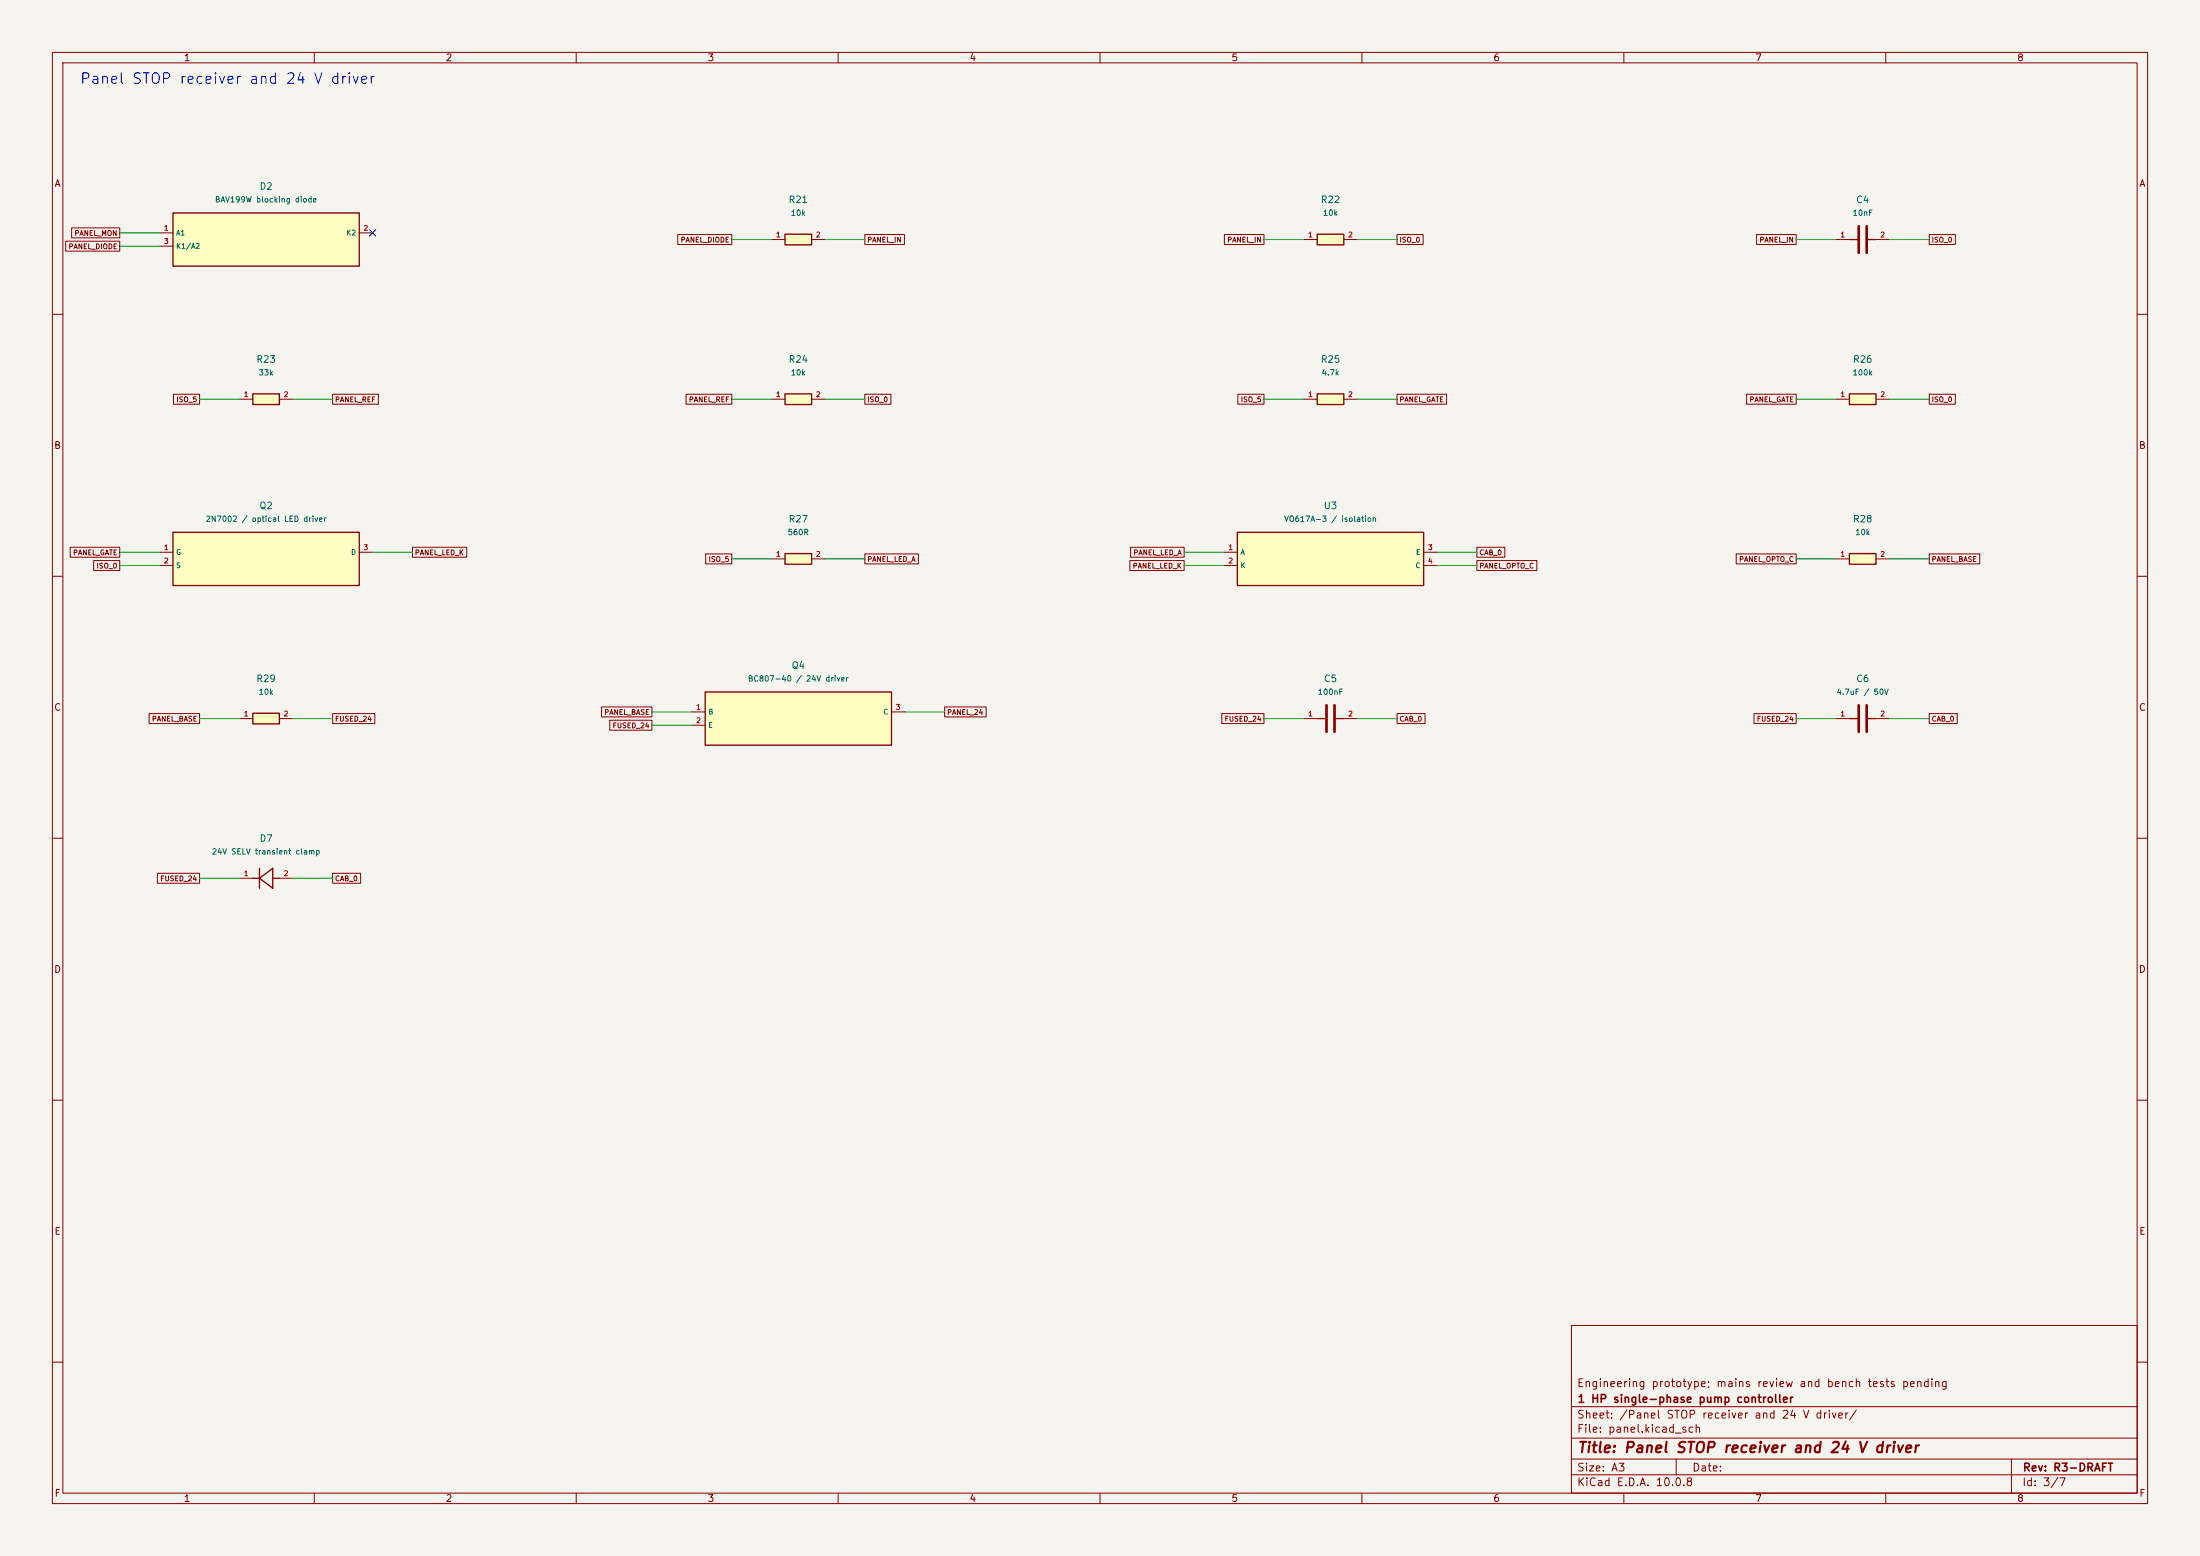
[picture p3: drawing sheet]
(kicad_sch (version 20250114) (generator "eeschema") (generator_version "9.0")
(paper "A3")
(title_block (title "Panel STOP receiver and 24 V driver") (rev "R3-DRAFT") (company "1 HP single-phase pump controller") (comment 1 "Engineering prototype; mains review and bench tests pending"))
(lib_symbols
(symbol "Pump:D2"
(pin_names (offset 0.508))
(exclude_from_sim no)
(in_bom yes)
(on_board yes)
(property "Reference" "D2" (at 0 10.16 0) (effects (font (size 1 1))))
(property "Value" "BAV199W blocking diode" (at 0 7.62 0) (effects (font (size 1 1))))
(property "Footprint" "" (at 0 0 0) (effects (font (size 1 1)) (hide yes)))
(property "Datasheet" "https://assets.nexperia.com/documents/data-sheet/BAV199W.pdf" (at 0 0 0) (effects (font (size 1 1)) (hide yes)))
(property "Description" "Use diode 1 only. SC-70 pin 2 open." (at 0 0 0) (effects (font (size 1 1)) (hide yes)))
(symbol "D2_0_1" (rectangle (start -17.78 5.08) (end 17.78 -5.08) (stroke (width 0.254) (type default)) (fill (type background))))
(symbol "D2_1_1" (pin passive line (at -20.32 1.27 0) (length 2.54) (name "A1" (effects (font (size 0.95 0.95)))) (number "1" (effects (font (size 0.95 0.95))))) (pin passive line (at -20.32 -1.27 0) (length 2.54) (name "K1/A2" (effects (font (size 0.95 0.95)))) (number "3" (effects (font (size 0.95 0.95))))) (pin passive line (at 20.32 1.27 180) (length 2.54) (name "K2" (effects (font (size 0.95 0.95)))) (number "2" (effects (font (size 0.95 0.95)))))))
(symbol "Pump:R21"
(pin_names (offset 0.508))
(exclude_from_sim no)
(in_bom yes)
(on_board yes)
(property "Reference" "R21" (at 0 7.62 0) (effects (font (size 1 1))))
(property "Value" "10k" (at 0 5.08 0) (effects (font (size 1 1))))
(property "Footprint" "Resistor_SMD:R_0805_2012Metric" (at 0 0 0) (effects (font (size 1 1)) (hide yes)))
(property "Datasheet" "" (at 0 0 0) (effects (font (size 1 1)) (hide yes)))
(property "Description" "Yageo 1% 0805" (at 0 0 0) (effects (font (size 1 1)) (hide yes)))
(symbol "R21_0_1" (rectangle (start -2.54 1.016) (end 2.54 -1.016) (stroke (width 0.254) (type default)) (fill (type background))))
(symbol "R21_1_1" (pin passive line (at -5.08 0 0) (length 2.54) (name "~" (effects (font (size 0.95 0.95)))) (number "1" (effects (font (size 0.95 0.95))))) (pin passive line (at 5.08 0 180) (length 2.54) (name "~" (effects (font (size 0.95 0.95)))) (number "2" (effects (font (size 0.95 0.95)))))))
(symbol "Pump:R22"
(pin_names (offset 0.508))
(exclude_from_sim no)
(in_bom yes)
(on_board yes)
(property "Reference" "R22" (at 0 7.62 0) (effects (font (size 1 1))))
(property "Value" "10k" (at 0 5.08 0) (effects (font (size 1 1))))
(property "Footprint" "Resistor_SMD:R_0805_2012Metric" (at 0 0 0) (effects (font (size 1 1)) (hide yes)))
(property "Datasheet" "" (at 0 0 0) (effects (font (size 1 1)) (hide yes)))
(property "Description" "Yageo 1% 0805" (at 0 0 0) (effects (font (size 1 1)) (hide yes)))
(symbol "R22_0_1" (rectangle (start -2.54 1.016) (end 2.54 -1.016) (stroke (width 0.254) (type default)) (fill (type background))))
(symbol "R22_1_1" (pin passive line (at -5.08 0 0) (length 2.54) (name "~" (effects (font (size 0.95 0.95)))) (number "1" (effects (font (size 0.95 0.95))))) (pin passive line (at 5.08 0 180) (length 2.54) (name "~" (effects (font (size 0.95 0.95)))) (number "2" (effects (font (size 0.95 0.95)))))))
(symbol "Pump:C4"
(pin_names (offset 0.508))
(exclude_from_sim no)
(in_bom yes)
(on_board yes)
(property "Reference" "C4" (at 0 7.62 0) (effects (font (size 1 1))))
(property "Value" "10nF" (at 0 5.08 0) (effects (font (size 1 1))))
(property "Footprint" "Capacitor_SMD:C_0805_2012Metric" (at 0 0 0) (effects (font (size 1 1)) (hide yes)))
(property "Datasheet" "" (at 0 0 0) (effects (font (size 1 1)) (hide yes)))
(property "Description" "Murata X7R ceramic, nonpolar" (at 0 0 0) (effects (font (size 1 1)) (hide yes)))
(symbol "C4_0_1" (polyline (pts (xy -0.762 -2.54) (xy -0.762 2.54)) (stroke (width 0.508) (type default)) (fill (type none))) (polyline (pts (xy 0.762 -2.54) (xy 0.762 2.54)) (stroke (width 0.508) (type default)) (fill (type none))) (polyline (pts (xy -2.54 0) (xy -0.762 0)) (stroke (width 0.254) (type default)) (fill (type none))) (polyline (pts (xy 0.762 0) (xy 2.54 0)) (stroke (width 0.254) (type default)) (fill (type none))))
(symbol "C4_1_1" (pin passive line (at -5.08 0 0) (length 2.54) (name "~" (effects (font (size 0.95 0.95)))) (number "1" (effects (font (size 0.95 0.95))))) (pin passive line (at 5.08 0 180) (length 2.54) (name "~" (effects (font (size 0.95 0.95)))) (number "2" (effects (font (size 0.95 0.95)))))))
(symbol "Pump:R23"
(pin_names (offset 0.508))
(exclude_from_sim no)
(in_bom yes)
(on_board yes)
(property "Reference" "R23" (at 0 7.62 0) (effects (font (size 1 1))))
(property "Value" "33k" (at 0 5.08 0) (effects (font (size 1 1))))
(property "Footprint" "Resistor_SMD:R_0805_2012Metric" (at 0 0 0) (effects (font (size 1 1)) (hide yes)))
(property "Datasheet" "" (at 0 0 0) (effects (font (size 1 1)) (hide yes)))
(property "Description" "Yageo 1% 0805" (at 0 0 0) (effects (font (size 1 1)) (hide yes)))
(symbol "R23_0_1" (rectangle (start -2.54 1.016) (end 2.54 -1.016) (stroke (width 0.254) (type default)) (fill (type background))))
(symbol "R23_1_1" (pin passive line (at -5.08 0 0) (length 2.54) (name "~" (effects (font (size 0.95 0.95)))) (number "1" (effects (font (size 0.95 0.95))))) (pin passive line (at 5.08 0 180) (length 2.54) (name "~" (effects (font (size 0.95 0.95)))) (number "2" (effects (font (size 0.95 0.95)))))))
(symbol "Pump:R24"
(pin_names (offset 0.508))
(exclude_from_sim no)
(in_bom yes)
(on_board yes)
(property "Reference" "R24" (at 0 7.62 0) (effects (font (size 1 1))))
(property "Value" "10k" (at 0 5.08 0) (effects (font (size 1 1))))
(property "Footprint" "Resistor_SMD:R_0805_2012Metric" (at 0 0 0) (effects (font (size 1 1)) (hide yes)))
(property "Datasheet" "" (at 0 0 0) (effects (font (size 1 1)) (hide yes)))
(property "Description" "Yageo 1% 0805" (at 0 0 0) (effects (font (size 1 1)) (hide yes)))
(symbol "R24_0_1" (rectangle (start -2.54 1.016) (end 2.54 -1.016) (stroke (width 0.254) (type default)) (fill (type background))))
(symbol "R24_1_1" (pin passive line (at -5.08 0 0) (length 2.54) (name "~" (effects (font (size 0.95 0.95)))) (number "1" (effects (font (size 0.95 0.95))))) (pin passive line (at 5.08 0 180) (length 2.54) (name "~" (effects (font (size 0.95 0.95)))) (number "2" (effects (font (size 0.95 0.95)))))))
(symbol "Pump:R25"
(pin_names (offset 0.508))
(exclude_from_sim no)
(in_bom yes)
(on_board yes)
(property "Reference" "R25" (at 0 7.62 0) (effects (font (size 1 1))))
(property "Value" "4.7k" (at 0 5.08 0) (effects (font (size 1 1))))
(property "Footprint" "Resistor_SMD:R_0805_2012Metric" (at 0 0 0) (effects (font (size 1 1)) (hide yes)))
(property "Datasheet" "" (at 0 0 0) (effects (font (size 1 1)) (hide yes)))
(property "Description" "Yageo 1% 0805" (at 0 0 0) (effects (font (size 1 1)) (hide yes)))
(symbol "R25_0_1" (rectangle (start -2.54 1.016) (end 2.54 -1.016) (stroke (width 0.254) (type default)) (fill (type background))))
(symbol "R25_1_1" (pin passive line (at -5.08 0 0) (length 2.54) (name "~" (effects (font (size 0.95 0.95)))) (number "1" (effects (font (size 0.95 0.95))))) (pin passive line (at 5.08 0 180) (length 2.54) (name "~" (effects (font (size 0.95 0.95)))) (number "2" (effects (font (size 0.95 0.95)))))))
(symbol "Pump:R26"
(pin_names (offset 0.508))
(exclude_from_sim no)
(in_bom yes)
(on_board yes)
(property "Reference" "R26" (at 0 7.62 0) (effects (font (size 1 1))))
(property "Value" "100k" (at 0 5.08 0) (effects (font (size 1 1))))
(property "Footprint" "Resistor_SMD:R_0805_2012Metric" (at 0 0 0) (effects (font (size 1 1)) (hide yes)))
(property "Datasheet" "" (at 0 0 0) (effects (font (size 1 1)) (hide yes)))
(property "Description" "Yageo 1% 0805" (at 0 0 0) (effects (font (size 1 1)) (hide yes)))
(symbol "R26_0_1" (rectangle (start -2.54 1.016) (end 2.54 -1.016) (stroke (width 0.254) (type default)) (fill (type background))))
(symbol "R26_1_1" (pin passive line (at -5.08 0 0) (length 2.54) (name "~" (effects (font (size 0.95 0.95)))) (number "1" (effects (font (size 0.95 0.95))))) (pin passive line (at 5.08 0 180) (length 2.54) (name "~" (effects (font (size 0.95 0.95)))) (number "2" (effects (font (size 0.95 0.95)))))))
(symbol "Pump:Q2"
(pin_names (offset 0.508))
(exclude_from_sim no)
(in_bom yes)
(on_board yes)
(property "Reference" "Q2" (at 0 10.16 0) (effects (font (size 1 1))))
(property "Value" "2N7002 / optical LED driver" (at 0 7.62 0) (effects (font (size 1 1))))
(property "Footprint" "" (at 0 0 0) (effects (font (size 1 1)) (hide yes)))
(property "Datasheet" "https://assets.nexperia.com/documents/data-sheet/2N7002.pdf" (at 0 0 0) (effects (font (size 1 1)) (hide yes)))
(property "Description" "Nexperia SOT-23" (at 0 0 0) (effects (font (size 1 1)) (hide yes)))
(symbol "Q2_0_1" (rectangle (start -17.78 5.08) (end 17.78 -5.08) (stroke (width 0.254) (type default)) (fill (type background))))
(symbol "Q2_1_1" (pin passive line (at -20.32 1.27 0) (length 2.54) (name "G" (effects (font (size 0.95 0.95)))) (number "1" (effects (font (size 0.95 0.95))))) (pin passive line (at -20.32 -1.27 0) (length 2.54) (name "S" (effects (font (size 0.95 0.95)))) (number "2" (effects (font (size 0.95 0.95))))) (pin passive line (at 20.32 1.27 180) (length 2.54) (name "D" (effects (font (size 0.95 0.95)))) (number "3" (effects (font (size 0.95 0.95)))))))
(symbol "Pump:R27"
(pin_names (offset 0.508))
(exclude_from_sim no)
(in_bom yes)
(on_board yes)
(property "Reference" "R27" (at 0 7.62 0) (effects (font (size 1 1))))
(property "Value" "560R" (at 0 5.08 0) (effects (font (size 1 1))))
(property "Footprint" "Resistor_SMD:R_0805_2012Metric" (at 0 0 0) (effects (font (size 1 1)) (hide yes)))
(property "Datasheet" "" (at 0 0 0) (effects (font (size 1 1)) (hide yes)))
(property "Description" "Yageo 1% 0805" (at 0 0 0) (effects (font (size 1 1)) (hide yes)))
(symbol "R27_0_1" (rectangle (start -2.54 1.016) (end 2.54 -1.016) (stroke (width 0.254) (type default)) (fill (type background))))
(symbol "R27_1_1" (pin passive line (at -5.08 0 0) (length 2.54) (name "~" (effects (font (size 0.95 0.95)))) (number "1" (effects (font (size 0.95 0.95))))) (pin passive line (at 5.08 0 180) (length 2.54) (name "~" (effects (font (size 0.95 0.95)))) (number "2" (effects (font (size 0.95 0.95)))))))
(symbol "Pump:U3"
(pin_names (offset 0.508))
(exclude_from_sim no)
(in_bom yes)
(on_board yes)
(property "Reference" "U3" (at 0 10.16 0) (effects (font (size 1 1))))
(property "Value" "VO617A-3 / isolation" (at 0 7.62 0) (effects (font (size 1 1))))
(property "Footprint" "" (at 0 0 0) (effects (font (size 1 1)) (hide yes)))
(property "Datasheet" "https://www.vishay.com/docs/83430/vo617a.pdf" (at 0 0 0) (effects (font (size 1 1)) (hide yes)))
(property "Description" "Phototransistor DIP-4. Keep galvanic domains separate." (at 0 0 0) (effects (font (size 1 1)) (hide yes)))
(symbol "U3_0_1" (rectangle (start -17.78 5.08) (end 17.78 -5.08) (stroke (width 0.254) (type default)) (fill (type background))))
(symbol "U3_1_1" (pin passive line (at -20.32 1.27 0) (length 2.54) (name "A" (effects (font (size 0.95 0.95)))) (number "1" (effects (font (size 0.95 0.95))))) (pin passive line (at -20.32 -1.27 0) (length 2.54) (name "K" (effects (font (size 0.95 0.95)))) (number "2" (effects (font (size 0.95 0.95))))) (pin passive line (at 20.32 1.27 180) (length 2.54) (name "E" (effects (font (size 0.95 0.95)))) (number "3" (effects (font (size 0.95 0.95))))) (pin passive line (at 20.32 -1.27 180) (length 2.54) (name "C" (effects (font (size 0.95 0.95)))) (number "4" (effects (font (size 0.95 0.95)))))))
(symbol "Pump:R28"
(pin_names (offset 0.508))
(exclude_from_sim no)
(in_bom yes)
(on_board yes)
(property "Reference" "R28" (at 0 7.62 0) (effects (font (size 1 1))))
(property "Value" "10k" (at 0 5.08 0) (effects (font (size 1 1))))
(property "Footprint" "Resistor_SMD:R_0805_2012Metric" (at 0 0 0) (effects (font (size 1 1)) (hide yes)))
(property "Datasheet" "" (at 0 0 0) (effects (font (size 1 1)) (hide yes)))
(property "Description" "Yageo 1% 0805" (at 0 0 0) (effects (font (size 1 1)) (hide yes)))
(symbol "R28_0_1" (rectangle (start -2.54 1.016) (end 2.54 -1.016) (stroke (width 0.254) (type default)) (fill (type background))))
(symbol "R28_1_1" (pin passive line (at -5.08 0 0) (length 2.54) (name "~" (effects (font (size 0.95 0.95)))) (number "1" (effects (font (size 0.95 0.95))))) (pin passive line (at 5.08 0 180) (length 2.54) (name "~" (effects (font (size 0.95 0.95)))) (number "2" (effects (font (size 0.95 0.95)))))))
(symbol "Pump:R29"
(pin_names (offset 0.508))
(exclude_from_sim no)
(in_bom yes)
(on_board yes)
(property "Reference" "R29" (at 0 7.62 0) (effects (font (size 1 1))))
(property "Value" "10k" (at 0 5.08 0) (effects (font (size 1 1))))
(property "Footprint" "Resistor_SMD:R_0805_2012Metric" (at 0 0 0) (effects (font (size 1 1)) (hide yes)))
(property "Datasheet" "" (at 0 0 0) (effects (font (size 1 1)) (hide yes)))
(property "Description" "Yageo 1% 0805" (at 0 0 0) (effects (font (size 1 1)) (hide yes)))
(symbol "R29_0_1" (rectangle (start -2.54 1.016) (end 2.54 -1.016) (stroke (width 0.254) (type default)) (fill (type background))))
(symbol "R29_1_1" (pin passive line (at -5.08 0 0) (length 2.54) (name "~" (effects (font (size 0.95 0.95)))) (number "1" (effects (font (size 0.95 0.95))))) (pin passive line (at 5.08 0 180) (length 2.54) (name "~" (effects (font (size 0.95 0.95)))) (number "2" (effects (font (size 0.95 0.95)))))))
(symbol "Pump:Q4"
(pin_names (offset 0.508))
(exclude_from_sim no)
(in_bom yes)
(on_board yes)
(property "Reference" "Q4" (at 0 10.16 0) (effects (font (size 1 1))))
(property "Value" "BC807-40 / 24V driver" (at 0 7.62 0) (effects (font (size 1 1))))
(property "Footprint" "" (at 0 0 0) (effects (font (size 1 1)) (hide yes)))
(property "Datasheet" "https://assets.nexperia.com/documents/data-sheet/BC807_SER.pdf" (at 0 0 0) (effects (font (size 1 1)) (hide yes)))
(property "Description" "Nexperia SOT-23" (at 0 0 0) (effects (font (size 1 1)) (hide yes)))
(symbol "Q4_0_1" (rectangle (start -17.78 5.08) (end 17.78 -5.08) (stroke (width 0.254) (type default)) (fill (type background))))
(symbol "Q4_1_1" (pin passive line (at -20.32 1.27 0) (length 2.54) (name "B" (effects (font (size 0.95 0.95)))) (number "1" (effects (font (size 0.95 0.95))))) (pin passive line (at -20.32 -1.27 0) (length 2.54) (name "E" (effects (font (size 0.95 0.95)))) (number "2" (effects (font (size 0.95 0.95))))) (pin passive line (at 20.32 1.27 180) (length 2.54) (name "C" (effects (font (size 0.95 0.95)))) (number "3" (effects (font (size 0.95 0.95)))))))
(symbol "Pump:C5"
(pin_names (offset 0.508))
(exclude_from_sim no)
(in_bom yes)
(on_board yes)
(property "Reference" "C5" (at 0 7.62 0) (effects (font (size 1 1))))
(property "Value" "100nF" (at 0 5.08 0) (effects (font (size 1 1))))
(property "Footprint" "Capacitor_SMD:C_0805_2012Metric" (at 0 0 0) (effects (font (size 1 1)) (hide yes)))
(property "Datasheet" "" (at 0 0 0) (effects (font (size 1 1)) (hide yes)))
(property "Description" "Murata X7R ceramic, nonpolar" (at 0 0 0) (effects (font (size 1 1)) (hide yes)))
(symbol "C5_0_1" (polyline (pts (xy -0.762 -2.54) (xy -0.762 2.54)) (stroke (width 0.508) (type default)) (fill (type none))) (polyline (pts (xy 0.762 -2.54) (xy 0.762 2.54)) (stroke (width 0.508) (type default)) (fill (type none))) (polyline (pts (xy -2.54 0) (xy -0.762 0)) (stroke (width 0.254) (type default)) (fill (type none))) (polyline (pts (xy 0.762 0) (xy 2.54 0)) (stroke (width 0.254) (type default)) (fill (type none))))
(symbol "C5_1_1" (pin passive line (at -5.08 0 0) (length 2.54) (name "~" (effects (font (size 0.95 0.95)))) (number "1" (effects (font (size 0.95 0.95))))) (pin passive line (at 5.08 0 180) (length 2.54) (name "~" (effects (font (size 0.95 0.95)))) (number "2" (effects (font (size 0.95 0.95)))))))
(symbol "Pump:C6"
(pin_names (offset 0.508))
(exclude_from_sim no)
(in_bom yes)
(on_board yes)
(property "Reference" "C6" (at 0 7.62 0) (effects (font (size 1 1))))
(property "Value" "4.7uF / 50V" (at 0 5.08 0) (effects (font (size 1 1))))
(property "Footprint" "Capacitor_SMD:C_1210_3225Metric" (at 0 0 0) (effects (font (size 1 1)) (hide yes)))
(property "Datasheet" "" (at 0 0 0) (effects (font (size 1 1)) (hide yes)))
(property "Description" "Murata X7R ceramic 1210; nonpolar." (at 0 0 0) (effects (font (size 1 1)) (hide yes)))
(symbol "C6_0_1" (polyline (pts (xy -0.762 -2.54) (xy -0.762 2.54)) (stroke (width 0.508) (type default)) (fill (type none))) (polyline (pts (xy 0.762 -2.54) (xy 0.762 2.54)) (stroke (width 0.508) (type default)) (fill (type none))) (polyline (pts (xy -2.54 0) (xy -0.762 0)) (stroke (width 0.254) (type default)) (fill (type none))) (polyline (pts (xy 0.762 0) (xy 2.54 0)) (stroke (width 0.254) (type default)) (fill (type none))))
(symbol "C6_1_1" (pin passive line (at -5.08 0 0) (length 2.54) (name "~" (effects (font (size 0.95 0.95)))) (number "1" (effects (font (size 0.95 0.95))))) (pin passive line (at 5.08 0 180) (length 2.54) (name "~" (effects (font (size 0.95 0.95)))) (number "2" (effects (font (size 0.95 0.95)))))))
(symbol "Pump:D7"
(pin_names (offset 0.508))
(exclude_from_sim no)
(in_bom yes)
(on_board yes)
(property "Reference" "D7" (at 0 7.62 0) (effects (font (size 1 1))))
(property "Value" "24V SELV transient clamp" (at 0 5.08 0) (effects (font (size 1 1))))
(property "Footprint" "" (at 0 0 0) (effects (font (size 1 1)) (hide yes)))
(property "Datasheet" "https://www.vishay.com/docs/88392/smbj.pdf" (at 0 0 0) (effects (font (size 1 1)) (hide yes)))
(property "Description" "Unidirectional 26 V TVS, use a regulated 24 V rail." (at 0 0 0) (effects (font (size 1 1)) (hide yes)))
(symbol "D7_0_1" (polyline (pts (xy -1.27 -1.9) (xy -1.27 1.9)) (stroke (width 0.254) (type default)) (fill (type none))) (polyline (pts (xy -1.27 0) (xy 1.27 -1.9)) (stroke (width 0.254) (type default)) (fill (type none))) (polyline (pts (xy 1.27 -1.9) (xy 1.27 1.9)) (stroke (width 0.254) (type default)) (fill (type none))) (polyline (pts (xy 1.27 1.9) (xy -1.27 0)) (stroke (width 0.254) (type default)) (fill (type none))) (polyline (pts (xy -2.54 0) (xy -1.27 0)) (stroke (width 0.254) (type default)) (fill (type none))) (polyline (pts (xy 1.27 0) (xy 2.54 0)) (stroke (width 0.254) (type default)) (fill (type none))))
(symbol "D7_1_1" (pin passive line (at -5.08 0 0) (length 2.54) (name "~" (effects (font (size 0.95 0.95)))) (number "1" (effects (font (size 0.95 0.95))))) (pin passive line (at 5.08 0 180) (length 2.54) (name "~" (effects (font (size 0.95 0.95)))) (number "2" (effects (font (size 0.95 0.95))))))))
(text "Panel STOP receiver and 24 V driver" (at 15.24 15.24 0) (effects (font (size 2 2)) (justify left)))
(symbol (lib_id "Pump:D2") (at 50.8 45.72 0) (unit 1)
(exclude_from_sim no) (in_bom yes) (on_board yes) (dnp no)
(property "Reference" "D2" (at 50.8 35.56 0) (effects (font (size 1.27 1.27))))
(property "Value" "BAV199W blocking diode" (at 50.8 38.1 0) (effects (font (size 1.05 1.05))))
(property "Footprint" "" (at 50.8 45.72 0) (effects (font (size 1 1)) (hide yes)))
(property "Datasheet" "https://assets.nexperia.com/documents/data-sheet/BAV199W.pdf" (at 50.8 45.72 0) (effects (font (size 1 1)) (hide yes)))
(property "MPN" "BAV199W,115" (at 50.8 45.72 0) (effects (font (size 1 1)) (hide yes)))
(property "Description" "Use diode 1 only. SC-70 pin 2 open." (at 50.8 45.72 0) (effects (font (size 1 1)) (hide yes)))
(pin "1")
(pin "3")
(pin "2"))
(wire (pts (xy 30.48 44.45) (xy 22.86 44.45)) (stroke (width 0.1524) (type default)))
(global_label "PANEL_MON" (shape passive) (at 22.86 44.45 0) (effects (font (size 0.95 0.95)) (justify right)) (property "Intersheetrefs" "${INTERSHEET_REFS}" (at 22.86 44.45 0) (effects (font (size 1 1)) (hide yes))))
(wire (pts (xy 30.48 46.99) (xy 22.86 46.99)) (stroke (width 0.1524) (type default)))
(global_label "PANEL_DIODE" (shape passive) (at 22.86 46.99 0) (effects (font (size 0.95 0.95)) (justify right)) (property "Intersheetrefs" "${INTERSHEET_REFS}" (at 22.86 46.99 0) (effects (font (size 1 1)) (hide yes))))
(no_connect (at 71.12 44.45))
(symbol (lib_id "Pump:R21") (at 152.4 45.72 0) (unit 1)
(exclude_from_sim no) (in_bom yes) (on_board yes) (dnp no)
(property "Reference" "R21" (at 152.4 38.1 0) (effects (font (size 1.27 1.27))))
(property "Value" "10k" (at 152.4 40.64 0) (effects (font (size 1.05 1.05))))
(property "Footprint" "Resistor_SMD:R_0805_2012Metric" (at 152.4 45.72 0) (effects (font (size 1 1)) (hide yes)))
(property "Datasheet" "" (at 152.4 45.72 0) (effects (font (size 1 1)) (hide yes)))
(property "MPN" "RC0805FR-0710KL" (at 152.4 45.72 0) (effects (font (size 1 1)) (hide yes)))
(property "Description" "Yageo 1% 0805" (at 152.4 45.72 0) (effects (font (size 1 1)) (hide yes)))
(pin "1")
(pin "2"))
(wire (pts (xy 147.32 45.72) (xy 139.7 45.72)) (stroke (width 0.1524) (type default)))
(global_label "PANEL_DIODE" (shape passive) (at 139.7 45.72 0) (effects (font (size 0.95 0.95)) (justify right)) (property "Intersheetrefs" "${INTERSHEET_REFS}" (at 139.7 45.72 0) (effects (font (size 1 1)) (hide yes))))
(wire (pts (xy 157.48 45.72) (xy 165.1 45.72)) (stroke (width 0.1524) (type default)))
(global_label "PANEL_IN" (shape passive) (at 165.1 45.72 180) (effects (font (size 0.95 0.95)) (justify left)) (property "Intersheetrefs" "${INTERSHEET_REFS}" (at 165.1 45.72 0) (effects (font (size 1 1)) (hide yes))))
(symbol (lib_id "Pump:R22") (at 254 45.72 0) (unit 1)
(exclude_from_sim no) (in_bom yes) (on_board yes) (dnp no)
(property "Reference" "R22" (at 254 38.1 0) (effects (font (size 1.27 1.27))))
(property "Value" "10k" (at 254 40.64 0) (effects (font (size 1.05 1.05))))
(property "Footprint" "Resistor_SMD:R_0805_2012Metric" (at 254 45.72 0) (effects (font (size 1 1)) (hide yes)))
(property "Datasheet" "" (at 254 45.72 0) (effects (font (size 1 1)) (hide yes)))
(property "MPN" "RC0805FR-0710KL" (at 254 45.72 0) (effects (font (size 1 1)) (hide yes)))
(property "Description" "Yageo 1% 0805" (at 254 45.72 0) (effects (font (size 1 1)) (hide yes)))
(pin "1")
(pin "2"))
(wire (pts (xy 248.92 45.72) (xy 241.3 45.72)) (stroke (width 0.1524) (type default)))
(global_label "PANEL_IN" (shape passive) (at 241.3 45.72 0) (effects (font (size 0.95 0.95)) (justify right)) (property "Intersheetrefs" "${INTERSHEET_REFS}" (at 241.3 45.72 0) (effects (font (size 1 1)) (hide yes))))
(wire (pts (xy 259.08 45.72) (xy 266.7 45.72)) (stroke (width 0.1524) (type default)))
(global_label "ISO_0" (shape passive) (at 266.7 45.72 180) (effects (font (size 0.95 0.95)) (justify left)) (property "Intersheetrefs" "${INTERSHEET_REFS}" (at 266.7 45.72 0) (effects (font (size 1 1)) (hide yes))))
(symbol (lib_id "Pump:C4") (at 355.6 45.72 0) (unit 1)
(exclude_from_sim no) (in_bom yes) (on_board yes) (dnp no)
(property "Reference" "C4" (at 355.6 38.1 0) (effects (font (size 1.27 1.27))))
(property "Value" "10nF" (at 355.6 40.64 0) (effects (font (size 1.05 1.05))))
(property "Footprint" "Capacitor_SMD:C_0805_2012Metric" (at 355.6 45.72 0) (effects (font (size 1 1)) (hide yes)))
(property "Datasheet" "" (at 355.6 45.72 0) (effects (font (size 1 1)) (hide yes)))
(property "MPN" "GRM21BR71H103KA01L" (at 355.6 45.72 0) (effects (font (size 1 1)) (hide yes)))
(property "Description" "Murata X7R ceramic, nonpolar" (at 355.6 45.72 0) (effects (font (size 1 1)) (hide yes)))
(pin "1")
(pin "2"))
(wire (pts (xy 350.52 45.72) (xy 342.9 45.72)) (stroke (width 0.1524) (type default)))
(global_label "PANEL_IN" (shape passive) (at 342.9 45.72 0) (effects (font (size 0.95 0.95)) (justify right)) (property "Intersheetrefs" "${INTERSHEET_REFS}" (at 342.9 45.72 0) (effects (font (size 1 1)) (hide yes))))
(wire (pts (xy 360.68 45.72) (xy 368.3 45.72)) (stroke (width 0.1524) (type default)))
(global_label "ISO_0" (shape passive) (at 368.3 45.72 180) (effects (font (size 0.95 0.95)) (justify left)) (property "Intersheetrefs" "${INTERSHEET_REFS}" (at 368.3 45.72 0) (effects (font (size 1 1)) (hide yes))))
(symbol (lib_id "Pump:R23") (at 50.8 76.2 0) (unit 1)
(exclude_from_sim no) (in_bom yes) (on_board yes) (dnp no)
(property "Reference" "R23" (at 50.8 68.58 0) (effects (font (size 1.27 1.27))))
(property "Value" "33k" (at 50.8 71.12 0) (effects (font (size 1.05 1.05))))
(property "Footprint" "Resistor_SMD:R_0805_2012Metric" (at 50.8 76.2 0) (effects (font (size 1 1)) (hide yes)))
(property "Datasheet" "" (at 50.8 76.2 0) (effects (font (size 1 1)) (hide yes)))
(property "MPN" "RC0805FR-0733KL" (at 50.8 76.2 0) (effects (font (size 1 1)) (hide yes)))
(property "Description" "Yageo 1% 0805" (at 50.8 76.2 0) (effects (font (size 1 1)) (hide yes)))
(pin "1")
(pin "2"))
(wire (pts (xy 45.72 76.2) (xy 38.1 76.2)) (stroke (width 0.1524) (type default)))
(global_label "ISO_5" (shape passive) (at 38.1 76.2 0) (effects (font (size 0.95 0.95)) (justify right)) (property "Intersheetrefs" "${INTERSHEET_REFS}" (at 38.1 76.2 0) (effects (font (size 1 1)) (hide yes))))
(wire (pts (xy 55.88 76.2) (xy 63.5 76.2)) (stroke (width 0.1524) (type default)))
(global_label "PANEL_REF" (shape passive) (at 63.5 76.2 180) (effects (font (size 0.95 0.95)) (justify left)) (property "Intersheetrefs" "${INTERSHEET_REFS}" (at 63.5 76.2 0) (effects (font (size 1 1)) (hide yes))))
(symbol (lib_id "Pump:R24") (at 152.4 76.2 0) (unit 1)
(exclude_from_sim no) (in_bom yes) (on_board yes) (dnp no)
(property "Reference" "R24" (at 152.4 68.58 0) (effects (font (size 1.27 1.27))))
(property "Value" "10k" (at 152.4 71.12 0) (effects (font (size 1.05 1.05))))
(property "Footprint" "Resistor_SMD:R_0805_2012Metric" (at 152.4 76.2 0) (effects (font (size 1 1)) (hide yes)))
(property "Datasheet" "" (at 152.4 76.2 0) (effects (font (size 1 1)) (hide yes)))
(property "MPN" "RC0805FR-0710KL" (at 152.4 76.2 0) (effects (font (size 1 1)) (hide yes)))
(property "Description" "Yageo 1% 0805" (at 152.4 76.2 0) (effects (font (size 1 1)) (hide yes)))
(pin "1")
(pin "2"))
(wire (pts (xy 147.32 76.2) (xy 139.7 76.2)) (stroke (width 0.1524) (type default)))
(global_label "PANEL_REF" (shape passive) (at 139.7 76.2 0) (effects (font (size 0.95 0.95)) (justify right)) (property "Intersheetrefs" "${INTERSHEET_REFS}" (at 139.7 76.2 0) (effects (font (size 1 1)) (hide yes))))
(wire (pts (xy 157.48 76.2) (xy 165.1 76.2)) (stroke (width 0.1524) (type default)))
(global_label "ISO_0" (shape passive) (at 165.1 76.2 180) (effects (font (size 0.95 0.95)) (justify left)) (property "Intersheetrefs" "${INTERSHEET_REFS}" (at 165.1 76.2 0) (effects (font (size 1 1)) (hide yes))))
(symbol (lib_id "Pump:R25") (at 254 76.2 0) (unit 1)
(exclude_from_sim no) (in_bom yes) (on_board yes) (dnp no)
(property "Reference" "R25" (at 254 68.58 0) (effects (font (size 1.27 1.27))))
(property "Value" "4.7k" (at 254 71.12 0) (effects (font (size 1.05 1.05))))
(property "Footprint" "Resistor_SMD:R_0805_2012Metric" (at 254 76.2 0) (effects (font (size 1 1)) (hide yes)))
(property "Datasheet" "" (at 254 76.2 0) (effects (font (size 1 1)) (hide yes)))
(property "MPN" "RC0805FR-074K7L" (at 254 76.2 0) (effects (font (size 1 1)) (hide yes)))
(property "Description" "Yageo 1% 0805" (at 254 76.2 0) (effects (font (size 1 1)) (hide yes)))
(pin "1")
(pin "2"))
(wire (pts (xy 248.92 76.2) (xy 241.3 76.2)) (stroke (width 0.1524) (type default)))
(global_label "ISO_5" (shape passive) (at 241.3 76.2 0) (effects (font (size 0.95 0.95)) (justify right)) (property "Intersheetrefs" "${INTERSHEET_REFS}" (at 241.3 76.2 0) (effects (font (size 1 1)) (hide yes))))
(wire (pts (xy 259.08 76.2) (xy 266.7 76.2)) (stroke (width 0.1524) (type default)))
(global_label "PANEL_GATE" (shape passive) (at 266.7 76.2 180) (effects (font (size 0.95 0.95)) (justify left)) (property "Intersheetrefs" "${INTERSHEET_REFS}" (at 266.7 76.2 0) (effects (font (size 1 1)) (hide yes))))
(symbol (lib_id "Pump:R26") (at 355.6 76.2 0) (unit 1)
(exclude_from_sim no) (in_bom yes) (on_board yes) (dnp no)
(property "Reference" "R26" (at 355.6 68.58 0) (effects (font (size 1.27 1.27))))
(property "Value" "100k" (at 355.6 71.12 0) (effects (font (size 1.05 1.05))))
(property "Footprint" "Resistor_SMD:R_0805_2012Metric" (at 355.6 76.2 0) (effects (font (size 1 1)) (hide yes)))
(property "Datasheet" "" (at 355.6 76.2 0) (effects (font (size 1 1)) (hide yes)))
(property "MPN" "RC0805FR-07100KL" (at 355.6 76.2 0) (effects (font (size 1 1)) (hide yes)))
(property "Description" "Yageo 1% 0805" (at 355.6 76.2 0) (effects (font (size 1 1)) (hide yes)))
(pin "1")
(pin "2"))
(wire (pts (xy 350.52 76.2) (xy 342.9 76.2)) (stroke (width 0.1524) (type default)))
(global_label "PANEL_GATE" (shape passive) (at 342.9 76.2 0) (effects (font (size 0.95 0.95)) (justify right)) (property "Intersheetrefs" "${INTERSHEET_REFS}" (at 342.9 76.2 0) (effects (font (size 1 1)) (hide yes))))
(wire (pts (xy 360.68 76.2) (xy 368.3 76.2)) (stroke (width 0.1524) (type default)))
(global_label "ISO_0" (shape passive) (at 368.3 76.2 180) (effects (font (size 0.95 0.95)) (justify left)) (property "Intersheetrefs" "${INTERSHEET_REFS}" (at 368.3 76.2 0) (effects (font (size 1 1)) (hide yes))))
(symbol (lib_id "Pump:Q2") (at 50.8 106.68 0) (unit 1)
(exclude_from_sim no) (in_bom yes) (on_board yes) (dnp no)
(property "Reference" "Q2" (at 50.8 96.52 0) (effects (font (size 1.27 1.27))))
(property "Value" "2N7002 / optical LED driver" (at 50.8 99.06 0) (effects (font (size 1.05 1.05))))
(property "Footprint" "" (at 50.8 106.68 0) (effects (font (size 1 1)) (hide yes)))
(property "Datasheet" "https://assets.nexperia.com/documents/data-sheet/2N7002.pdf" (at 50.8 106.68 0) (effects (font (size 1 1)) (hide yes)))
(property "MPN" "2N7002,215" (at 50.8 106.68 0) (effects (font (size 1 1)) (hide yes)))
(property "Description" "Nexperia SOT-23" (at 50.8 106.68 0) (effects (font (size 1 1)) (hide yes)))
(pin "1")
(pin "2")
(pin "3"))
(wire (pts (xy 30.48 105.41) (xy 22.86 105.41)) (stroke (width 0.1524) (type default)))
(global_label "PANEL_GATE" (shape passive) (at 22.86 105.41 0) (effects (font (size 0.95 0.95)) (justify right)) (property "Intersheetrefs" "${INTERSHEET_REFS}" (at 22.86 105.41 0) (effects (font (size 1 1)) (hide yes))))
(wire (pts (xy 30.48 107.95) (xy 22.86 107.95)) (stroke (width 0.1524) (type default)))
(global_label "ISO_0" (shape passive) (at 22.86 107.95 0) (effects (font (size 0.95 0.95)) (justify right)) (property "Intersheetrefs" "${INTERSHEET_REFS}" (at 22.86 107.95 0) (effects (font (size 1 1)) (hide yes))))
(wire (pts (xy 71.12 105.41) (xy 78.74 105.41)) (stroke (width 0.1524) (type default)))
(global_label "PANEL_LED_K" (shape passive) (at 78.74 105.41 180) (effects (font (size 0.95 0.95)) (justify left)) (property "Intersheetrefs" "${INTERSHEET_REFS}" (at 78.74 105.41 0) (effects (font (size 1 1)) (hide yes))))
(symbol (lib_id "Pump:R27") (at 152.4 106.68 0) (unit 1)
(exclude_from_sim no) (in_bom yes) (on_board yes) (dnp no)
(property "Reference" "R27" (at 152.4 99.06 0) (effects (font (size 1.27 1.27))))
(property "Value" "560R" (at 152.4 101.6 0) (effects (font (size 1.05 1.05))))
(property "Footprint" "Resistor_SMD:R_0805_2012Metric" (at 152.4 106.68 0) (effects (font (size 1 1)) (hide yes)))
(property "Datasheet" "" (at 152.4 106.68 0) (effects (font (size 1 1)) (hide yes)))
(property "MPN" "RC0805FR-07560RL" (at 152.4 106.68 0) (effects (font (size 1 1)) (hide yes)))
(property "Description" "Yageo 1% 0805" (at 152.4 106.68 0) (effects (font (size 1 1)) (hide yes)))
(pin "1")
(pin "2"))
(wire (pts (xy 147.32 106.68) (xy 139.7 106.68)) (stroke (width 0.1524) (type default)))
(global_label "ISO_5" (shape passive) (at 139.7 106.68 0) (effects (font (size 0.95 0.95)) (justify right)) (property "Intersheetrefs" "${INTERSHEET_REFS}" (at 139.7 106.68 0) (effects (font (size 1 1)) (hide yes))))
(wire (pts (xy 157.48 106.68) (xy 165.1 106.68)) (stroke (width 0.1524) (type default)))
(global_label "PANEL_LED_A" (shape passive) (at 165.1 106.68 180) (effects (font (size 0.95 0.95)) (justify left)) (property "Intersheetrefs" "${INTERSHEET_REFS}" (at 165.1 106.68 0) (effects (font (size 1 1)) (hide yes))))
(symbol (lib_id "Pump:U3") (at 254 106.68 0) (unit 1)
(exclude_from_sim no) (in_bom yes) (on_board yes) (dnp no)
(property "Reference" "U3" (at 254 96.52 0) (effects (font (size 1.27 1.27))))
(property "Value" "VO617A-3 / isolation" (at 254 99.06 0) (effects (font (size 1.05 1.05))))
(property "Footprint" "" (at 254 106.68 0) (effects (font (size 1 1)) (hide yes)))
(property "Datasheet" "https://www.vishay.com/docs/83430/vo617a.pdf" (at 254 106.68 0) (effects (font (size 1 1)) (hide yes)))
(property "MPN" "VO617A-3" (at 254 106.68 0) (effects (font (size 1 1)) (hide yes)))
(property "Description" "Phototransistor DIP-4. Keep galvanic domains separate." (at 254 106.68 0) (effects (font (size 1 1)) (hide yes)))
(pin "1")
(pin "2")
(pin "3")
(pin "4"))
(wire (pts (xy 233.68 105.41) (xy 226.06 105.41)) (stroke (width 0.1524) (type default)))
(global_label "PANEL_LED_A" (shape passive) (at 226.06 105.41 0) (effects (font (size 0.95 0.95)) (justify right)) (property "Intersheetrefs" "${INTERSHEET_REFS}" (at 226.06 105.41 0) (effects (font (size 1 1)) (hide yes))))
(wire (pts (xy 233.68 107.95) (xy 226.06 107.95)) (stroke (width 0.1524) (type default)))
(global_label "PANEL_LED_K" (shape passive) (at 226.06 107.95 0) (effects (font (size 0.95 0.95)) (justify right)) (property "Intersheetrefs" "${INTERSHEET_REFS}" (at 226.06 107.95 0) (effects (font (size 1 1)) (hide yes))))
(wire (pts (xy 274.32 105.41) (xy 281.94 105.41)) (stroke (width 0.1524) (type default)))
(global_label "CAB_0" (shape passive) (at 281.94 105.41 180) (effects (font (size 0.95 0.95)) (justify left)) (property "Intersheetrefs" "${INTERSHEET_REFS}" (at 281.94 105.41 0) (effects (font (size 1 1)) (hide yes))))
(wire (pts (xy 274.32 107.95) (xy 281.94 107.95)) (stroke (width 0.1524) (type default)))
(global_label "PANEL_OPTO_C" (shape passive) (at 281.94 107.95 180) (effects (font (size 0.95 0.95)) (justify left)) (property "Intersheetrefs" "${INTERSHEET_REFS}" (at 281.94 107.95 0) (effects (font (size 1 1)) (hide yes))))
(symbol (lib_id "Pump:R28") (at 355.6 106.68 0) (unit 1)
(exclude_from_sim no) (in_bom yes) (on_board yes) (dnp no)
(property "Reference" "R28" (at 355.6 99.06 0) (effects (font (size 1.27 1.27))))
(property "Value" "10k" (at 355.6 101.6 0) (effects (font (size 1.05 1.05))))
(property "Footprint" "Resistor_SMD:R_0805_2012Metric" (at 355.6 106.68 0) (effects (font (size 1 1)) (hide yes)))
(property "Datasheet" "" (at 355.6 106.68 0) (effects (font (size 1 1)) (hide yes)))
(property "MPN" "RC0805FR-0710KL" (at 355.6 106.68 0) (effects (font (size 1 1)) (hide yes)))
(property "Description" "Yageo 1% 0805" (at 355.6 106.68 0) (effects (font (size 1 1)) (hide yes)))
(pin "1")
(pin "2"))
(wire (pts (xy 350.52 106.68) (xy 342.9 106.68)) (stroke (width 0.1524) (type default)))
(global_label "PANEL_OPTO_C" (shape passive) (at 342.9 106.68 0) (effects (font (size 0.95 0.95)) (justify right)) (property "Intersheetrefs" "${INTERSHEET_REFS}" (at 342.9 106.68 0) (effects (font (size 1 1)) (hide yes))))
(wire (pts (xy 360.68 106.68) (xy 368.3 106.68)) (stroke (width 0.1524) (type default)))
(global_label "PANEL_BASE" (shape passive) (at 368.3 106.68 180) (effects (font (size 0.95 0.95)) (justify left)) (property "Intersheetrefs" "${INTERSHEET_REFS}" (at 368.3 106.68 0) (effects (font (size 1 1)) (hide yes))))
(symbol (lib_id "Pump:R29") (at 50.8 137.16 0) (unit 1)
(exclude_from_sim no) (in_bom yes) (on_board yes) (dnp no)
(property "Reference" "R29" (at 50.8 129.54 0) (effects (font (size 1.27 1.27))))
(property "Value" "10k" (at 50.8 132.08 0) (effects (font (size 1.05 1.05))))
(property "Footprint" "Resistor_SMD:R_0805_2012Metric" (at 50.8 137.16 0) (effects (font (size 1 1)) (hide yes)))
(property "Datasheet" "" (at 50.8 137.16 0) (effects (font (size 1 1)) (hide yes)))
(property "MPN" "RC0805FR-0710KL" (at 50.8 137.16 0) (effects (font (size 1 1)) (hide yes)))
(property "Description" "Yageo 1% 0805" (at 50.8 137.16 0) (effects (font (size 1 1)) (hide yes)))
(pin "1")
(pin "2"))
(wire (pts (xy 45.72 137.16) (xy 38.1 137.16)) (stroke (width 0.1524) (type default)))
(global_label "PANEL_BASE" (shape passive) (at 38.1 137.16 0) (effects (font (size 0.95 0.95)) (justify right)) (property "Intersheetrefs" "${INTERSHEET_REFS}" (at 38.1 137.16 0) (effects (font (size 1 1)) (hide yes))))
(wire (pts (xy 55.88 137.16) (xy 63.5 137.16)) (stroke (width 0.1524) (type default)))
(global_label "FUSED_24" (shape passive) (at 63.5 137.16 180) (effects (font (size 0.95 0.95)) (justify left)) (property "Intersheetrefs" "${INTERSHEET_REFS}" (at 63.5 137.16 0) (effects (font (size 1 1)) (hide yes))))
(symbol (lib_id "Pump:Q4") (at 152.4 137.16 0) (unit 1)
(exclude_from_sim no) (in_bom yes) (on_board yes) (dnp no)
(property "Reference" "Q4" (at 152.4 127 0) (effects (font (size 1.27 1.27))))
(property "Value" "BC807-40 / 24V driver" (at 152.4 129.54 0) (effects (font (size 1.05 1.05))))
(property "Footprint" "" (at 152.4 137.16 0) (effects (font (size 1 1)) (hide yes)))
(property "Datasheet" "https://assets.nexperia.com/documents/data-sheet/BC807_SER.pdf" (at 152.4 137.16 0) (effects (font (size 1 1)) (hide yes)))
(property "MPN" "BC807-40,215" (at 152.4 137.16 0) (effects (font (size 1 1)) (hide yes)))
(property "Description" "Nexperia SOT-23" (at 152.4 137.16 0) (effects (font (size 1 1)) (hide yes)))
(pin "1")
(pin "2")
(pin "3"))
(wire (pts (xy 132.08 135.89) (xy 124.46 135.89)) (stroke (width 0.1524) (type default)))
(global_label "PANEL_BASE" (shape passive) (at 124.46 135.89 0) (effects (font (size 0.95 0.95)) (justify right)) (property "Intersheetrefs" "${INTERSHEET_REFS}" (at 124.46 135.89 0) (effects (font (size 1 1)) (hide yes))))
(wire (pts (xy 132.08 138.43) (xy 124.46 138.43)) (stroke (width 0.1524) (type default)))
(global_label "FUSED_24" (shape passive) (at 124.46 138.43 0) (effects (font (size 0.95 0.95)) (justify right)) (property "Intersheetrefs" "${INTERSHEET_REFS}" (at 124.46 138.43 0) (effects (font (size 1 1)) (hide yes))))
(wire (pts (xy 172.72 135.89) (xy 180.34 135.89)) (stroke (width 0.1524) (type default)))
(global_label "PANEL_24" (shape passive) (at 180.34 135.89 180) (effects (font (size 0.95 0.95)) (justify left)) (property "Intersheetrefs" "${INTERSHEET_REFS}" (at 180.34 135.89 0) (effects (font (size 1 1)) (hide yes))))
(symbol (lib_id "Pump:C5") (at 254 137.16 0) (unit 1)
(exclude_from_sim no) (in_bom yes) (on_board yes) (dnp no)
(property "Reference" "C5" (at 254 129.54 0) (effects (font (size 1.27 1.27))))
(property "Value" "100nF" (at 254 132.08 0) (effects (font (size 1.05 1.05))))
(property "Footprint" "Capacitor_SMD:C_0805_2012Metric" (at 254 137.16 0) (effects (font (size 1 1)) (hide yes)))
(property "Datasheet" "" (at 254 137.16 0) (effects (font (size 1 1)) (hide yes)))
(property "MPN" "GRM21BR71H104KA01L" (at 254 137.16 0) (effects (font (size 1 1)) (hide yes)))
(property "Description" "Murata X7R ceramic, nonpolar" (at 254 137.16 0) (effects (font (size 1 1)) (hide yes)))
(pin "1")
(pin "2"))
(wire (pts (xy 248.92 137.16) (xy 241.3 137.16)) (stroke (width 0.1524) (type default)))
(global_label "FUSED_24" (shape passive) (at 241.3 137.16 0) (effects (font (size 0.95 0.95)) (justify right)) (property "Intersheetrefs" "${INTERSHEET_REFS}" (at 241.3 137.16 0) (effects (font (size 1 1)) (hide yes))))
(wire (pts (xy 259.08 137.16) (xy 266.7 137.16)) (stroke (width 0.1524) (type default)))
(global_label "CAB_0" (shape passive) (at 266.7 137.16 180) (effects (font (size 0.95 0.95)) (justify left)) (property "Intersheetrefs" "${INTERSHEET_REFS}" (at 266.7 137.16 0) (effects (font (size 1 1)) (hide yes))))
(symbol (lib_id "Pump:C6") (at 355.6 137.16 0) (unit 1)
(exclude_from_sim no) (in_bom yes) (on_board yes) (dnp no)
(property "Reference" "C6" (at 355.6 129.54 0) (effects (font (size 1.27 1.27))))
(property "Value" "4.7uF / 50V" (at 355.6 132.08 0) (effects (font (size 1.05 1.05))))
(property "Footprint" "Capacitor_SMD:C_1210_3225Metric" (at 355.6 137.16 0) (effects (font (size 1 1)) (hide yes)))
(property "Datasheet" "" (at 355.6 137.16 0) (effects (font (size 1 1)) (hide yes)))
(property "MPN" "GRM32ER71H475KA88L" (at 355.6 137.16 0) (effects (font (size 1 1)) (hide yes)))
(property "Description" "Murata X7R ceramic 1210; nonpolar." (at 355.6 137.16 0) (effects (font (size 1 1)) (hide yes)))
(pin "1")
(pin "2"))
(wire (pts (xy 350.52 137.16) (xy 342.9 137.16)) (stroke (width 0.1524) (type default)))
(global_label "FUSED_24" (shape passive) (at 342.9 137.16 0) (effects (font (size 0.95 0.95)) (justify right)) (property "Intersheetrefs" "${INTERSHEET_REFS}" (at 342.9 137.16 0) (effects (font (size 1 1)) (hide yes))))
(wire (pts (xy 360.68 137.16) (xy 368.3 137.16)) (stroke (width 0.1524) (type default)))
(global_label "CAB_0" (shape passive) (at 368.3 137.16 180) (effects (font (size 0.95 0.95)) (justify left)) (property "Intersheetrefs" "${INTERSHEET_REFS}" (at 368.3 137.16 0) (effects (font (size 1 1)) (hide yes))))
(symbol (lib_id "Pump:D7") (at 50.8 167.64 0) (unit 1)
(exclude_from_sim no) (in_bom yes) (on_board yes) (dnp no)
(property "Reference" "D7" (at 50.8 160.02 0) (effects (font (size 1.27 1.27))))
(property "Value" "24V SELV transient clamp" (at 50.8 162.56 0) (effects (font (size 1.05 1.05))))
(property "Footprint" "" (at 50.8 167.64 0) (effects (font (size 1 1)) (hide yes)))
(property "Datasheet" "https://www.vishay.com/docs/88392/smbj.pdf" (at 50.8 167.64 0) (effects (font (size 1 1)) (hide yes)))
(property "MPN" "SMBJ26A-E3/52" (at 50.8 167.64 0) (effects (font (size 1 1)) (hide yes)))
(property "Description" "Unidirectional 26 V TVS, use a regulated 24 V rail." (at 50.8 167.64 0) (effects (font (size 1 1)) (hide yes)))
(pin "1")
(pin "2"))
(wire (pts (xy 45.72 167.64) (xy 38.1 167.64)) (stroke (width 0.1524) (type default)))
(global_label "FUSED_24" (shape passive) (at 38.1 167.64 0) (effects (font (size 0.95 0.95)) (justify right)) (property "Intersheetrefs" "${INTERSHEET_REFS}" (at 38.1 167.64 0) (effects (font (size 1 1)) (hide yes))))
(wire (pts (xy 55.88 167.64) (xy 63.5 167.64)) (stroke (width 0.1524) (type default)))
(global_label "CAB_0" (shape passive) (at 63.5 167.64 180) (effects (font (size 0.95 0.95)) (justify left)) (property "Intersheetrefs" "${INTERSHEET_REFS}" (at 63.5 167.64 0) (effects (font (size 1 1)) (hide yes)))))
